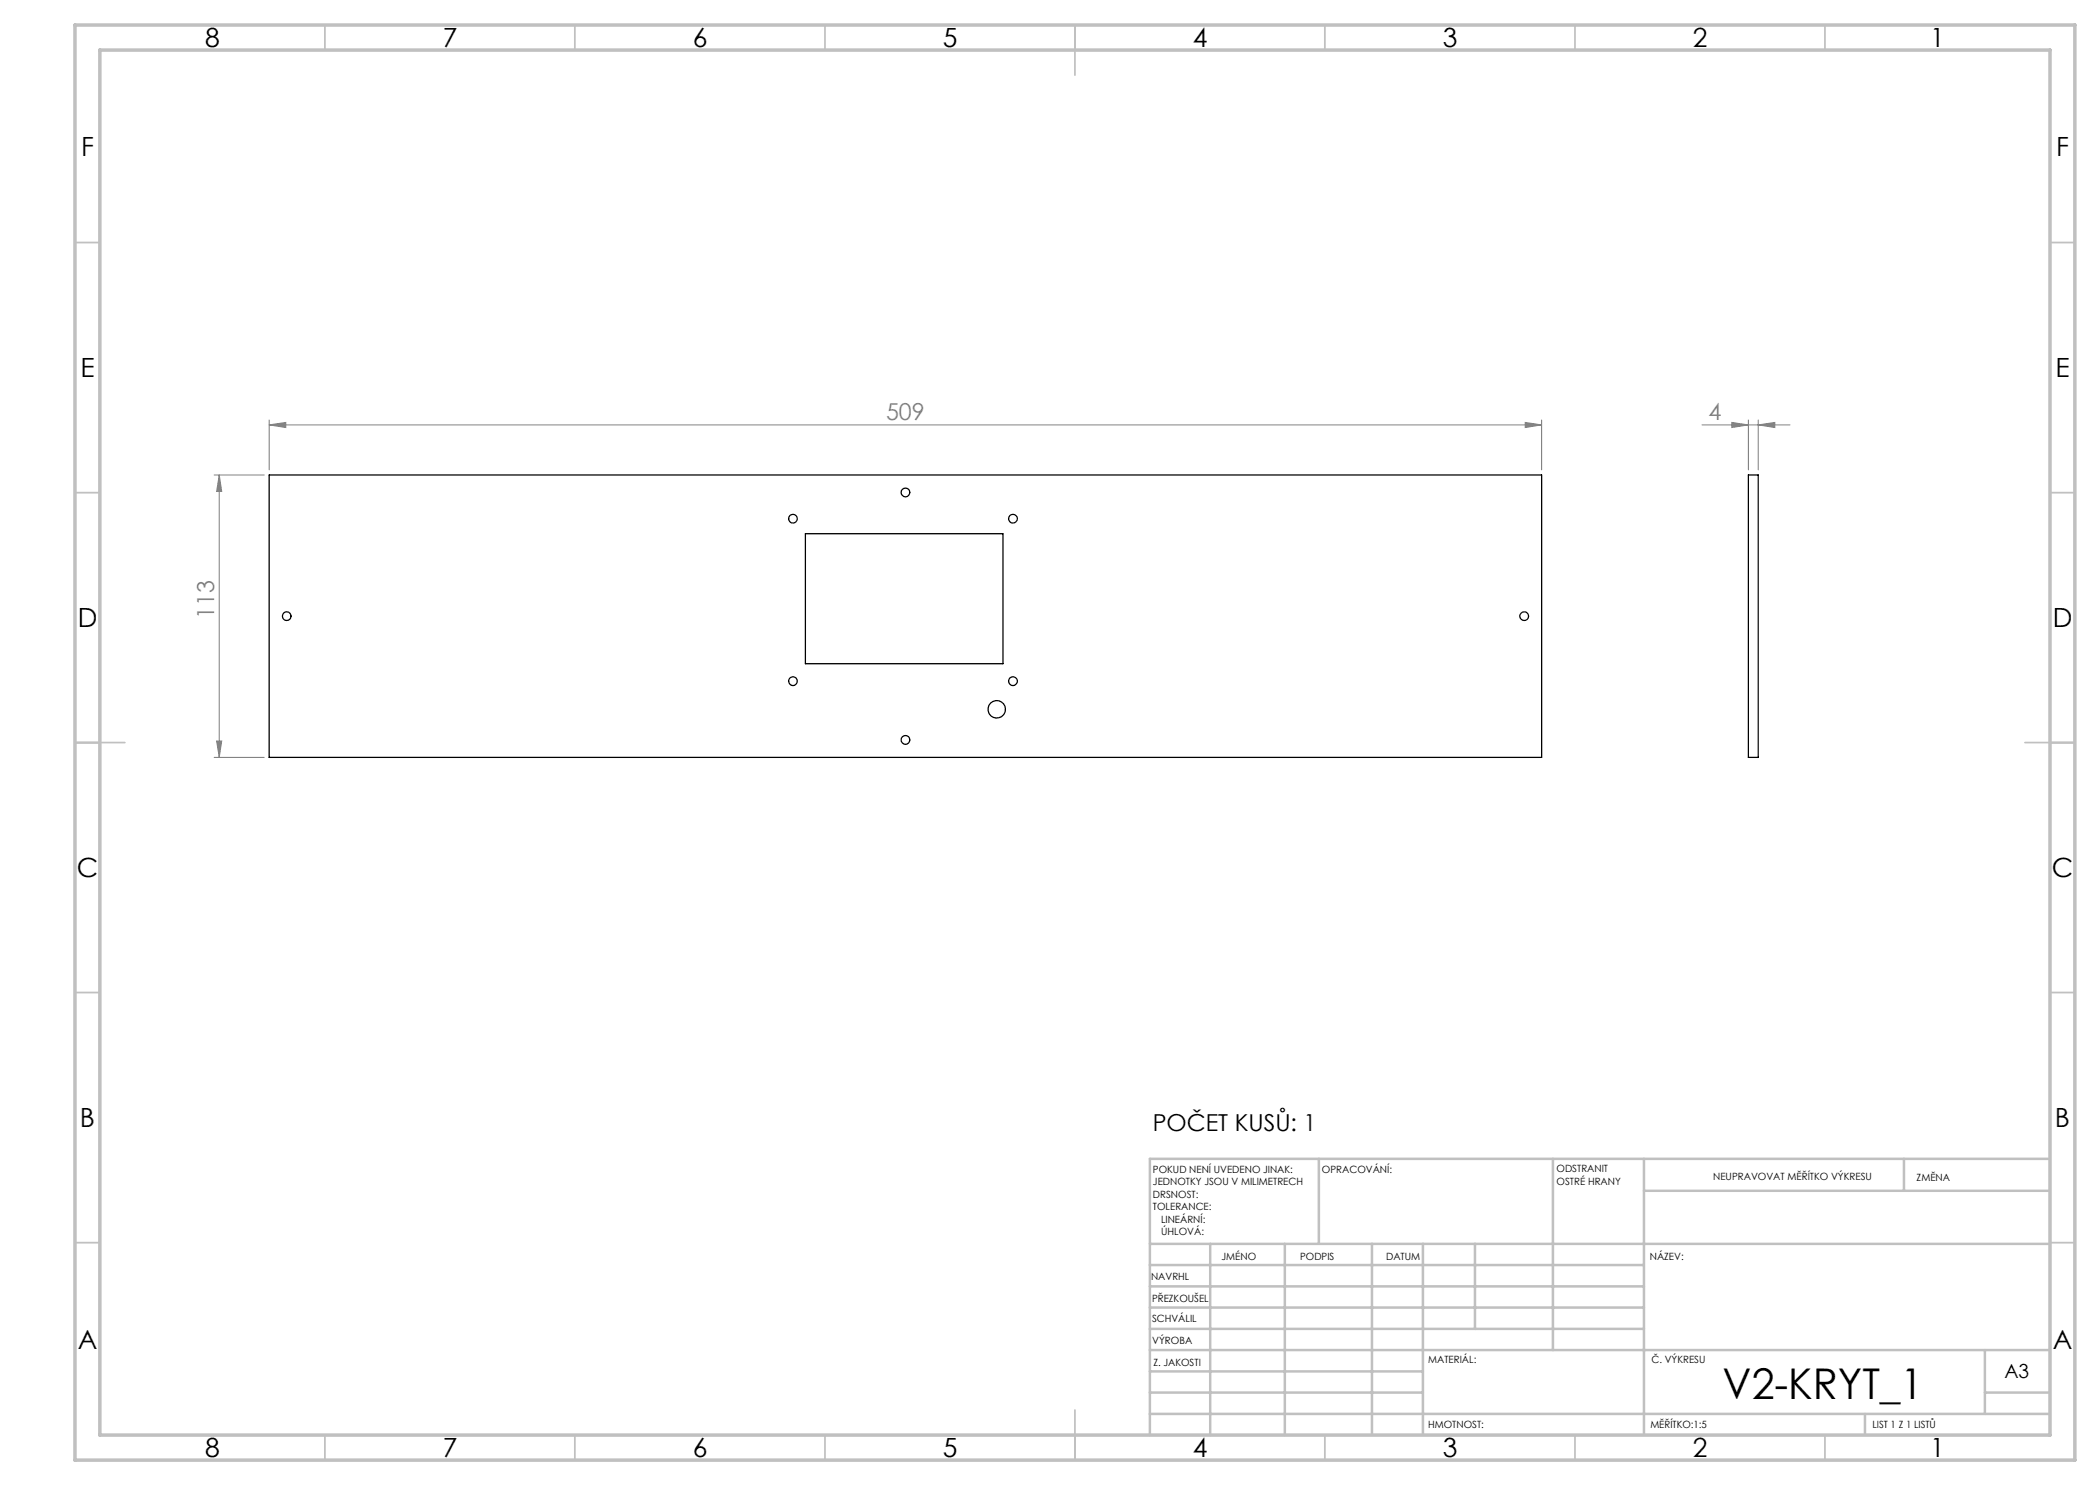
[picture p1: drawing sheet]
<svg xmlns="http://www.w3.org/2000/svg" width="420mm" height="297mm" viewBox="0 0 420 297" stroke-linecap="round" stroke-linejoin="round" font-family="sans-serif">
<g fill="none" stroke="#808080" stroke-width=".2">
<path d="M42.8 95h10M43.9 95l.4 3.3h-1zM43.9 95v56.5M53.8 85l3.3-.5v1zM53.8 84v10M53.8 85h254.5M305 84.5l3.3 .5-3.3 .5zM308.3 84v10M340.4 85h17.6M346.4 84.5l3.3 .5-3.3 .5zM349.7 84v10M351.6 85l3.4-.5v1z"/>
<path d="M351.6 84v10M42.8 151.5h10M43.3 148.2h1l-.4 3.3z"/>
</g>
<g fill="none" stroke="#c0c0c0" stroke-width=".35">
<path d="M65 5v5M115 5v5M165 5v5M215 5v10M265 5v5M315 5v5M365 5v5M15 48.5h5M410 48.5h5M15 98.5h5M410 98.5h5M15 148.5h10"/>
<path d="M405 148.5h10M15 198.5h5M410 198.5h5M15 248.5h5M410 248.5h5M65 287v5M115 287v5M165 287v5M215 282v10M265 287v5M315 287v5M365 287v5"/>
</g>
<g fill="none" stroke="#c0c0c0" stroke-width=".5">
<path d="M263.8 231.8v17M310.6 231.8v38.2M328.8 231.8v55.2M328.8 238.2h81.2M380.8 231.8v6.4M410 231.8h-180v55.2M230 248.8h180M230 257.3h98.8M230 253h98.8M242 248.8v38.2M257 248.8v38.2M274.4 248.8v38.2"/>
<path d="M284.6 248.8v38.2M295 248.8v17M230 265.8h98.8M230 261.5h98.8M230 278.5h54.6M230 274.3h54.6M230 270h180M397 278.5h13M397 270v12.8M230 282.8h180M373 282.8v4.2"/>
</g>
<path d="M15 5h400v287h-400zM20 10h390v277h-390z" fill="none" stroke="#c0c0c0" stroke-width=".7"/>
<g fill="#808080">
<path d="M305 84.5l3.3 .5-3.3 .5zM53.8 85l3.3-.5v1z"/>
<path d="M346.4 84.5l3.3 .5-3.3 .5zM351.6 85l3.4-.5v1z"/>
<path d="M43.9 95l.4 3.3h-1zM43.3 148.2h1l-.4 3.3z"/>
</g>
<g fill="none" stroke="#000" stroke-width=".25">
<path d="M53.8 95h254.5v56.5h-254.5zM349.7 95h1.9v56.5h-1.9zM161.1 106.7h39.5v26h-39.5z"/>
<circle cx="181.1" cy="98.5" r=".87"/>
<circle cx="158.6" cy="103.7" r=".87"/>
<circle cx="202.6" cy="103.7" r=".87"/>
<circle cx="57.3" cy="123.2" r=".88"/>
<circle cx="158.6" cy="136.2" r=".87"/>
<circle cx="202.6" cy="136.2" r=".87"/>
<circle cx="304.8" cy="123.2" r=".88"/>
<circle cx="181.1" cy="148" r=".87"/>
<circle cx="199.3" cy="141.9" r="1.75"/>
</g>
<text font-size="8.5" x="344.5" y="279.7">V2-KRYT_1</text>
<g font-size="5.3">
<text x="41" y="9.5">8</text>
<text x="88.5" y="9.5">7</text>
<text x="138.5" y="9.5">6</text>
<text x="188.5" y="9.5">5</text>
<text x="238.5" y="9.5">4</text>
<text x="288.5" y="9.5">3</text>
<text x="338.5" y="9.5">2</text>
<text x="386" y="9.5">1</text>
<text x="16.2" y="31.2">F</text>
<text x="411.2" y="31.2">F</text>
<text x="16.1" y="75.5">E</text>
<text x="411.1" y="75.5">E</text>
<text x="15.5" y="125.5">D</text>
<text x="410.5" y="125.5">D</text>
<text x="15.4" y="175.5">C</text>
<text x="410.4" y="175.5">C</text>
<text x="16" y="225.5">B</text>
<text x="411" y="225.5">B</text>
<text x="15.5" y="269.7">A</text>
<text x="410.5" y="269.7">A</text>
<text x="41" y="291.5">8</text>
<text x="88.5" y="291.5">7</text>
<text x="138.5" y="291.5">6</text>
<text x="188.5" y="291.5">5</text>
<text x="238.5" y="291.5">4</text>
<text x="288.5" y="291.5">3</text>
<text x="338.5" y="291.5">2</text>
<text x="386" y="291.5">1</text>
</g>
<g font-size="4.7" fill="#808080">
<text x="177.2" y="84">509</text>
<text x="341.7" y="84">4</text>
<text x="42.8" y="123.9" transform="rotate(-90 42.8 123.9)">113</text>
</g>
<text font-size="4.7" x="230.5" y="226.2">POČET KUSŮ: 1</text>
<text font-size="3.9" x="400.9" y="275.5">A3</text>
<g font-size="2">
<text x="230.6" y="234.6">POKUD NENÍ UVEDENO JINAK:</text>
<text x="230.6" y="237.1">JEDNOTKY JSOU V MILIMETRECH</text>
<text x="230.6" y="239.6">DRSNOST:</text>
<text x="264.4" y="234.6">OPRACOVÁNÍ:</text>
<text x="311.3" y="234.5">ODSTRANIT</text>
<text x="311.3" y="237">OSTRÉ HRANY</text>
<text x="342.6" y="236">NEUPRAVOVAT MĚŘÍTKO VÝKRESU</text>
<text x="383.3" y="236.2">ZMĚNA</text>
<text x="230.6" y="242.1">TOLERANCE:</text>
<text x="232.2" y="244.6">LINEÁRNÍ:</text>
<text x="232.2" y="247.1">ÚHLOVÁ:</text>
<text x="244.3" y="252">JMÉNO</text>
<text x="260" y="251.9">PODPIS</text>
<text x="277.2" y="251.9">DATUM</text>
<text x="330" y="251.9">NÁZEV:</text>
<text x="230.2" y="256.1">NAVRHL</text>
<text x="230.4" y="260.3">PŘEZKOUŠEL</text>
<text x="230.4" y="264.4">SCHVÁLIL</text>
<text x="230.5" y="268.8">VÝROBA</text>
<text x="230.7" y="273.1">Z. JAKOSTI</text>
<text x="285.6" y="272.5">MATERIÁL:</text>
<text x="330.3" y="272.5">Č. VÝKRESU</text>
<text x="285.6" y="285.5">HMOTNOST:</text>
<text x="330.1" y="285.6">MĚŘÍTKO:1:5</text>
<text x="374.5" y="285.6">LIST 1 Z 1 LISTŮ</text>
</g>
</svg>
